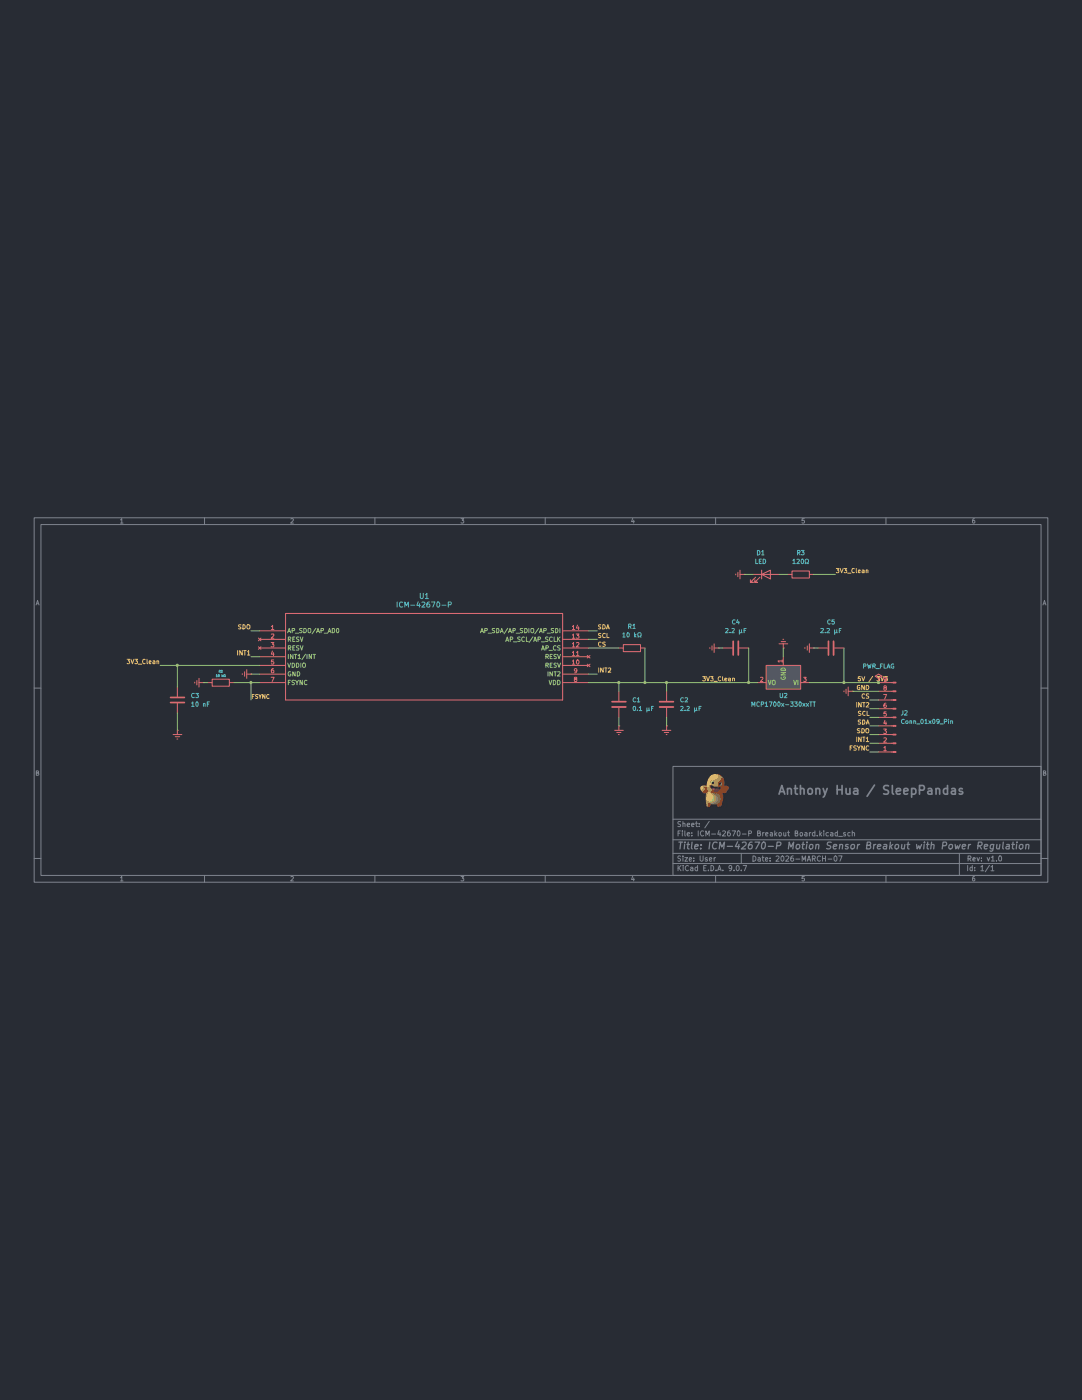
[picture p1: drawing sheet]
(kicad_sch
 (version 20250114)
 (generator "eeschema")
 (generator_version "9.0")
 (paper "User" 317.5 127)
 (title_block
  (title "ICM-42670-P Motion Sensor Breakout with Power Regulation")
  (date "2026-MARCH-07")
  (rev "v1.0")
  (company "Anthony Hua / SleepPandas"))
 (lib_symbols
  (symbol "C_1"
   (pin_numbers (hide yes))
   (pin_names
    (offset 0.254) (hide yes)) (exclude_from_sim no) (in_bom yes) (on_board yes)
   (property "Reference" "C" (at 0.635 2.54 0) (effects (font (size 1.27 1.27)) (justify left)))
   (property "Value" "C" (at 0.635 -2.54 0) (effects (font (size 1.27 1.27)) (justify left)))
   (property "Footprint" "" (at 0.9652 -3.81 0) (effects (font (size 1.27 1.27)) (hide yes)))
   (property "Datasheet" "~" (at 0 0 0) (effects (font (size 1.27 1.27)) (hide yes)))
   (property "Description" "Unpolarized capacitor" (at 0 0 0) (effects (font (size 1.27 1.27)) (hide yes)))
   (symbol "C_1_0_1"
    (polyline (pts (xy -2.032 0.762) (xy 2.032 0.762)) (stroke (width 0.508) (type default)) (fill (type none)))
    (polyline (pts (xy -2.032 -0.762) (xy 2.032 -0.762)) (stroke (width 0.508) (type default)) (fill (type none))))
   (symbol "C_1_1_1"
    (pin passive line (at 0 3.81 270) (length 2.794) (name "~" (effects (font (size 1.27 1.27)))) (number "1" (effects (font (size 1.27 1.27)))))
    (pin passive line (at 0 -3.81 90) (length 2.794) (name "~" (effects (font (size 1.27 1.27)))) (number "2" (effects (font (size 1.27 1.27))))))
   (embedded_fonts no))
  (symbol "Connector:Conn_01x09_Pin"
   (pin_names
    (offset 1.016) (hide yes)) (exclude_from_sim no) (in_bom yes) (on_board yes)
   (property "Reference" "J" (at 0 12.7 0) (effects (font (size 1.27 1.27))))
   (property "Value" "Conn_01x09_Pin" (at 0 -12.7 0) (effects (font (size 1.27 1.27))))
   (property "Footprint" "" (at 0 0 0) (effects (font (size 1.27 1.27)) (hide yes)))
   (property "Datasheet" "~" (at 0 0 0) (effects (font (size 1.27 1.27)) (hide yes)))
   (property "Description" "Generic connector, single row, 01x09, script generated" (at 0 0 0) (effects (font (size 1.27 1.27)) (hide yes)))
   (property "ki_locked" "" (at 0 0 0) (effects (font (size 1.27 1.27))))
   (symbol "Conn_01x09_Pin_1_1"
    (rectangle (start 0.8636 10.287) (end 0 10.033) (stroke (width 0.1524) (type default)) (fill (type outline)))
    (rectangle (start 0.8636 7.747) (end 0 7.493) (stroke (width 0.1524) (type default)) (fill (type outline)))
    (rectangle (start 0.8636 5.207) (end 0 4.953) (stroke (width 0.1524) (type default)) (fill (type outline)))
    (rectangle (start 0.8636 2.667) (end 0 2.413) (stroke (width 0.1524) (type default)) (fill (type outline)))
    (rectangle (start 0.8636 0.127) (end 0 -0.127) (stroke (width 0.1524) (type default)) (fill (type outline)))
    (rectangle (start 0.8636 -2.413) (end 0 -2.667) (stroke (width 0.1524) (type default)) (fill (type outline)))
    (rectangle (start 0.8636 -4.953) (end 0 -5.207) (stroke (width 0.1524) (type default)) (fill (type outline)))
    (rectangle (start 0.8636 -7.493) (end 0 -7.747) (stroke (width 0.1524) (type default)) (fill (type outline)))
    (rectangle (start 0.8636 -10.033) (end 0 -10.287) (stroke (width 0.1524) (type default)) (fill (type outline)))
    (polyline (pts (xy 1.27 10.16) (xy 0.8636 10.16)) (stroke (width 0.1524) (type default)) (fill (type none)))
    (polyline (pts (xy 1.27 7.62) (xy 0.8636 7.62)) (stroke (width 0.1524) (type default)) (fill (type none)))
    (polyline (pts (xy 1.27 5.08) (xy 0.8636 5.08)) (stroke (width 0.1524) (type default)) (fill (type none)))
    (polyline (pts (xy 1.27 2.54) (xy 0.8636 2.54)) (stroke (width 0.1524) (type default)) (fill (type none)))
    (polyline (pts (xy 1.27 0) (xy 0.8636 0)) (stroke (width 0.1524) (type default)) (fill (type none)))
    (polyline (pts (xy 1.27 -2.54) (xy 0.8636 -2.54)) (stroke (width 0.1524) (type default)) (fill (type none)))
    (polyline (pts (xy 1.27 -5.08) (xy 0.8636 -5.08)) (stroke (width 0.1524) (type default)) (fill (type none)))
    (polyline (pts (xy 1.27 -7.62) (xy 0.8636 -7.62)) (stroke (width 0.1524) (type default)) (fill (type none)))
    (polyline (pts (xy 1.27 -10.16) (xy 0.8636 -10.16)) (stroke (width 0.1524) (type default)) (fill (type none)))
    (pin passive line (at 5.08 10.16 180) (length 3.81) (name "Pin_1" (effects (font (size 1.27 1.27)))) (number "1" (effects (font (size 1.27 1.27)))))
    (pin passive line (at 5.08 7.62 180) (length 3.81) (name "Pin_2" (effects (font (size 1.27 1.27)))) (number "2" (effects (font (size 1.27 1.27)))))
    (pin passive line (at 5.08 5.08 180) (length 3.81) (name "Pin_3" (effects (font (size 1.27 1.27)))) (number "3" (effects (font (size 1.27 1.27)))))
    (pin passive line (at 5.08 2.54 180) (length 3.81) (name "Pin_4" (effects (font (size 1.27 1.27)))) (number "4" (effects (font (size 1.27 1.27)))))
    (pin passive line (at 5.08 0 180) (length 3.81) (name "Pin_5" (effects (font (size 1.27 1.27)))) (number "5" (effects (font (size 1.27 1.27)))))
    (pin passive line (at 5.08 -2.54 180) (length 3.81) (name "Pin_6" (effects (font (size 1.27 1.27)))) (number "6" (effects (font (size 1.27 1.27)))))
    (pin passive line (at 5.08 -5.08 180) (length 3.81) (name "Pin_7" (effects (font (size 1.27 1.27)))) (number "7" (effects (font (size 1.27 1.27)))))
    (pin passive line (at 5.08 -7.62 180) (length 3.81) (name "Pin_8" (effects (font (size 1.27 1.27)))) (number "8" (effects (font (size 1.27 1.27)))))
    (pin passive line (at 5.08 -10.16 180) (length 3.81) (name "Pin_9" (effects (font (size 1.27 1.27)))) (number "9" (effects (font (size 1.27 1.27))))))
   (embedded_fonts no))
  (symbol "Device:C"
   (pin_numbers (hide yes))
   (pin_names
    (offset 0.254)) (exclude_from_sim no) (in_bom yes) (on_board yes)
   (property "Reference" "C" (at 0.635 2.54 0) (effects (font (size 1.27 1.27)) (justify left)))
   (property "Value" "C" (at 0.635 -2.54 0) (effects (font (size 1.27 1.27)) (justify left)))
   (property "Footprint" "" (at 0.9652 -3.81 0) (effects (font (size 1.27 1.27)) (hide yes)))
   (property "Datasheet" "~" (at 0 0 0) (effects (font (size 1.27 1.27)) (hide yes)))
   (property "Description" "Unpolarized capacitor" (at 0 0 0) (effects (font (size 1.27 1.27)) (hide yes)))
   (symbol "C_0_1"
    (polyline (pts (xy -2.032 0.762) (xy 2.032 0.762)) (stroke (width 0.508) (type default)) (fill (type none)))
    (polyline (pts (xy -2.032 -0.762) (xy 2.032 -0.762)) (stroke (width 0.508) (type default)) (fill (type none))))
   (symbol "C_1_1"
    (pin passive line (at 0 3.81 270) (length 2.794) (name "~" (effects (font (size 1.27 1.27)))) (number "1" (effects (font (size 1.27 1.27)))))
    (pin passive line (at 0 -3.81 90) (length 2.794) (name "~" (effects (font (size 1.27 1.27)))) (number "2" (effects (font (size 1.27 1.27))))))
   (embedded_fonts no))
  (symbol "Device:LED"
   (pin_numbers (hide yes))
   (pin_names
    (offset 1.016) (hide yes)) (exclude_from_sim no) (in_bom yes) (on_board yes)
   (property "Reference" "D" (at 0 2.54 0) (effects (font (size 1.27 1.27))))
   (property "Value" "LED" (at 0 -2.54 0) (effects (font (size 1.27 1.27))))
   (property "Footprint" "" (at 0 0 0) (effects (font (size 1.27 1.27)) (hide yes)))
   (property "Datasheet" "~" (at 0 0 0) (effects (font (size 1.27 1.27)) (hide yes)))
   (property "Description" "Light emitting diode" (at 0 0 0) (effects (font (size 1.27 1.27)) (hide yes)))
   (property "Sim.Pins" "1=K 2=A" (at 0 0 0) (effects (font (size 1.27 1.27)) (hide yes)))
   (symbol "LED_0_1"
    (polyline (pts (xy -3.048 -0.762) (xy -4.572 -2.286) (xy -3.81 -2.286) (xy -4.572 -2.286) (xy -4.572 -1.524)) (stroke (width 0) (type default)) (fill (type none)))
    (polyline (pts (xy -1.778 -0.762) (xy -3.302 -2.286) (xy -2.54 -2.286) (xy -3.302 -2.286) (xy -3.302 -1.524)) (stroke (width 0) (type default)) (fill (type none)))
    (polyline (pts (xy -1.27 0) (xy 1.27 0)) (stroke (width 0) (type default)) (fill (type none)))
    (polyline (pts (xy -1.27 -1.27) (xy -1.27 1.27)) (stroke (width 0.254) (type default)) (fill (type none)))
    (polyline (pts (xy 1.27 -1.27) (xy 1.27 1.27) (xy -1.27 0) (xy 1.27 -1.27)) (stroke (width 0.254) (type default)) (fill (type none))))
   (symbol "LED_1_1"
    (pin passive line (at -3.81 0 0) (length 2.54) (name "K" (effects (font (size 1.27 1.27)))) (number "1" (effects (font (size 1.27 1.27)))))
    (pin passive line (at 3.81 0 180) (length 2.54) (name "A" (effects (font (size 1.27 1.27)))) (number "2" (effects (font (size 1.27 1.27))))))
   (embedded_fonts no))
  (symbol "Device:R"
   (pin_numbers (hide yes))
   (pin_names
    (offset 0)) (exclude_from_sim no) (in_bom yes) (on_board yes)
   (property "Reference" "R" (at 2.032 0 90) (effects (font (size 1.27 1.27))))
   (property "Value" "R" (at 0 0 90) (effects (font (size 1.27 1.27))))
   (property "Footprint" "" (at -1.778 0 90) (effects (font (size 1.27 1.27)) (hide yes)))
   (property "Datasheet" "~" (at 0 0 0) (effects (font (size 1.27 1.27)) (hide yes)))
   (property "Description" "Resistor" (at 0 0 0) (effects (font (size 1.27 1.27)) (hide yes)))
   (symbol "R_0_1"
    (rectangle (start -1.016 -2.54) (end 1.016 2.54) (stroke (width 0.254) (type default)) (fill (type none))))
   (symbol "R_1_1"
    (pin passive line (at 0 3.81 270) (length 1.27) (name "~" (effects (font (size 1.27 1.27)))) (number "1" (effects (font (size 1.27 1.27)))))
    (pin passive line (at 0 -3.81 90) (length 1.27) (name "~" (effects (font (size 1.27 1.27)))) (number "2" (effects (font (size 1.27 1.27))))))
   (embedded_fonts no))
  (symbol "ICM-42670-P:ICM-42670-P"
   (pin_names
    (offset 0.254)) (exclude_from_sim no) (in_bom yes) (on_board yes)
   (property "Reference" "U" (at 48.26 10.16 0) (effects (font (size 1.524 1.524))))
   (property "Value" "ICM-42670-P" (at 48.26 7.62 0) (effects (font (size 1.524 1.524))))
   (property "Footprint" "LGA14_2.5X3X0.76_IVS" (at 0 0 0) (effects (font (size 1.27 1.27)
    (italic yes)) (hide yes)))
   (property "Datasheet" "ICM-42670-P" (at 0 0 0) (effects (font (size 1.27 1.27)
    (italic yes)) (hide yes)))
   (property "Description" "" (at 0 0 0) (effects (font (size 1.27 1.27)) (hide yes)))
   (property "ki_locked" "" (at 0 0 0) (effects (font (size 1.27 1.27))))
   (symbol "ICM-42670-P_0_1"
    (polyline (pts (xy 7.62 5.08) (xy 7.62 -20.32)) (stroke (width 0.127) (type default)) (fill (type none)))
    (polyline (pts (xy 7.62 -20.32) (xy 88.9 -20.32)) (stroke (width 0.127) (type default)) (fill (type none)))
    (polyline (pts (xy 88.9 5.08) (xy 7.62 5.08)) (stroke (width 0.127) (type default)) (fill (type none)))
    (polyline (pts (xy 88.9 -20.32) (xy 88.9 5.08)) (stroke (width 0.127) (type default)) (fill (type none)))
    (pin bidirectional line (at 0 0 0) (length 7.62) (name "AP_SDO/AP_AD0" (effects (font (size 1.27 1.27)))) (number "1" (effects (font (size 1.27 1.27)))))
    (pin no_connect line (at 0 -2.54 0) (length 7.62) (name "RESV" (effects (font (size 1.27 1.27)))) (number "2" (effects (font (size 1.27 1.27)))))
    (pin no_connect line (at 0 -5.08 0) (length 7.62) (name "RESV" (effects (font (size 1.27 1.27)))) (number "3" (effects (font (size 1.27 1.27)))))
    (pin output line (at 0 -7.62 0) (length 7.62) (name "INT1/INT" (effects (font (size 1.27 1.27)))) (number "4" (effects (font (size 1.27 1.27)))))
    (pin power_in line (at 0 -10.16 0) (length 7.62) (name "VDDIO" (effects (font (size 1.27 1.27)))) (number "5" (effects (font (size 1.27 1.27)))))
    (pin power_out line (at 0 -12.7 0) (length 7.62) (name "GND" (effects (font (size 1.27 1.27)))) (number "6" (effects (font (size 1.27 1.27)))))
    (pin input line (at 0 -15.24 0) (length 7.62) (name "FSYNC" (effects (font (size 1.27 1.27)))) (number "7" (effects (font (size 1.27 1.27)))))
    (pin bidirectional line (at 96.52 0 180) (length 7.62) (name "AP_SDA/AP_SDIO/AP_SDI" (effects (font (size 1.27 1.27)))) (number "14" (effects (font (size 1.27 1.27)))))
    (pin bidirectional line (at 96.52 -2.54 180) (length 7.62) (name "AP_SCL/AP_SCLK" (effects (font (size 1.27 1.27)))) (number "13" (effects (font (size 1.27 1.27)))))
    (pin input line (at 96.52 -5.08 180) (length 7.62) (name "AP_CS" (effects (font (size 1.27 1.27)))) (number "12" (effects (font (size 1.27 1.27)))))
    (pin no_connect line (at 96.52 -7.62 180) (length 7.62) (name "RESV" (effects (font (size 1.27 1.27)))) (number "11" (effects (font (size 1.27 1.27)))))
    (pin no_connect line (at 96.52 -10.16 180) (length 7.62) (name "RESV" (effects (font (size 1.27 1.27)))) (number "10" (effects (font (size 1.27 1.27)))))
    (pin output line (at 96.52 -12.7 180) (length 7.62) (name "INT2" (effects (font (size 1.27 1.27)))) (number "9" (effects (font (size 1.27 1.27)))))
    (pin power_in line (at 96.52 -15.24 180) (length 7.62) (name "VDD" (effects (font (size 1.27 1.27)))) (number "8" (effects (font (size 1.27 1.27))))))
   (embedded_fonts no))
  (symbol "Regulator_Linear:MCP1700x-330xxTT"
   (pin_names
    (offset 0.254)) (exclude_from_sim no) (in_bom yes) (on_board yes)
   (property "Reference" "U" (at -3.81 3.175 0) (effects (font (size 1.27 1.27))))
   (property "Value" "MCP1700x-330xxTT" (at 0 3.175 0) (effects (font (size 1.27 1.27)) (justify left)))
   (property "Footprint" "Package_TO_SOT_SMD:SOT-23" (at 0 5.715 0) (effects (font (size 1.27 1.27)) (hide yes)))
   (property "Datasheet" "http://ww1.microchip.com/downloads/en/DeviceDoc/20001826D.pdf" (at 0 0 0) (effects (font (size 1.27 1.27)) (hide yes)))
   (property "Description" "250mA Low Quiscent Current LDO, 3.3V output, SOT-23" (at 0 0 0) (effects (font (size 1.27 1.27)) (hide yes)))
   (symbol "MCP1700x-330xxTT_0_1"
    (rectangle (start -5.08 1.905) (end 5.08 -5.08) (stroke (width 0.254) (type default)) (fill (type background))))
   (symbol "MCP1700x-330xxTT_1_1"
    (pin power_in line (at -7.62 0 0) (length 2.54) (name "VI" (effects (font (size 1.27 1.27)))) (number "3" (effects (font (size 1.27 1.27)))))
    (pin power_in line (at 0 -7.62 90) (length 2.54) (name "GND" (effects (font (size 1.27 1.27)))) (number "1" (effects (font (size 1.27 1.27)))))
    (pin power_out line (at 7.62 0 180) (length 2.54) (name "VO" (effects (font (size 1.27 1.27)))) (number "2" (effects (font (size 1.27 1.27))))))
   (embedded_fonts no))
  (symbol "power:Earth"
   (power)
   (pin_numbers (hide yes))
   (pin_names
    (offset 0) (hide yes)) (exclude_from_sim no) (in_bom yes) (on_board yes)
   (property "Reference" "#PWR" (at 0 -6.35 0) (effects (font (size 1.27 1.27)) (hide yes)))
   (property "Value" "Earth" (at 0 -3.81 0) (effects (font (size 1.27 1.27))))
   (property "Footprint" "" (at 0 0 0) (effects (font (size 1.27 1.27)) (hide yes)))
   (property "Datasheet" "~" (at 0 0 0) (effects (font (size 1.27 1.27)) (hide yes)))
   (property "Description" "Power symbol creates a global label with name \"Earth\"" (at 0 0 0) (effects (font (size 1.27 1.27)) (hide yes)))
   (symbol "Earth_0_1"
    (polyline (pts (xy -0.635 -1.905) (xy 0.635 -1.905)) (stroke (width 0) (type default)) (fill (type none)))
    (polyline (pts (xy -0.127 -2.54) (xy 0.127 -2.54)) (stroke (width 0) (type default)) (fill (type none)))
    (polyline (pts (xy 0 -1.27) (xy 0 0)) (stroke (width 0) (type default)) (fill (type none)))
    (polyline (pts (xy 1.27 -1.27) (xy -1.27 -1.27)) (stroke (width 0) (type default)) (fill (type none))))
   (symbol "Earth_1_1"
    (pin power_in line (at 0 0 270) (length 0) (name "~" (effects (font (size 1.27 1.27)))) (number "1" (effects (font (size 1.27 1.27))))))
   (embedded_fonts no))
  (symbol "power:PWR_FLAG"
   (power)
   (pin_numbers (hide yes))
   (pin_names
    (offset 0) (hide yes)) (exclude_from_sim no) (in_bom yes) (on_board yes)
   (property "Reference" "#FLG" (at 0 1.905 0) (effects (font (size 1.27 1.27)) (hide yes)))
   (property "Value" "PWR_FLAG" (at 0 3.81 0) (effects (font (size 1.27 1.27))))
   (property "Footprint" "" (at 0 0 0) (effects (font (size 1.27 1.27)) (hide yes)))
   (property "Datasheet" "~" (at 0 0 0) (effects (font (size 1.27 1.27)) (hide yes)))
   (property "Description" "Special symbol for telling ERC where power comes from" (at 0 0 0) (effects (font (size 1.27 1.27)) (hide yes)))
   (symbol "PWR_FLAG_0_0"
    (pin power_out line (at 0 0 90) (length 0) (name "~" (effects (font (size 1.27 1.27)))) (number "1" (effects (font (size 1.27 1.27))))))
   (symbol "PWR_FLAG_0_1"
    (polyline (pts (xy 0 0) (xy 0 1.27) (xy -1.016 1.905) (xy 0 2.54) (xy 1.016 1.905) (xy 0 1.27)) (stroke (width 0) (type default)) (fill (type none))))
   (embedded_fonts no)))
 (junction
  (at 257.81 58.42)
  (diameter 0)
  (color 0 0 0 0))
 (junction
  (at 181.61 58.42)
  (diameter 0)
  (color 0 0 0 0))
 (junction
  (at 195.58 58.42)
  (diameter 0)
  (color 0 0 0 0))
 (junction
  (at 189.23 58.42)
  (diameter 0)
  (color 0 0 0 0))
 (junction
  (at 247.65 58.42)
  (diameter 0)
  (color 0 0 0 0))
 (junction
  (at 73.66 58.42)
  (diameter 0)
  (color 0 0 0 0))
 (junction
  (at 52.07 53.34)
  (diameter 0)
  (color 0 0 0 0))
 (junction
  (at 219.71 58.42)
  (diameter 0)
  (color 0 0 0 0))
 (wire
  (pts (xy 52.07 53.34) (xy 52.07 59.69))
  (stroke (width 0) (type default)))
 (wire
  (pts (xy 172.72 43.18) (xy 175.26 43.18))
  (stroke (width 0) (type default)))
 (wire
  (pts (xy 73.66 43.18) (xy 76.2 43.18))
  (stroke (width 0) (type default)))
 (wire
  (pts (xy 172.72 58.42) (xy 181.61 58.42))
  (stroke (width 0) (type default)))
 (wire
  (pts (xy 195.58 58.42) (xy 195.58 60.96))
  (stroke (width 0) (type default)))
 (wire
  (pts (xy 255.27 76.2) (xy 257.81 76.2))
  (stroke (width 0) (type default)))
 (wire
  (pts (xy 229.87 50.8) (xy 229.87 48.26))
  (stroke (width 0) (type default)))
 (wire
  (pts (xy 219.71 48.26) (xy 219.71 58.42))
  (stroke (width 0) (type default)))
 (wire
  (pts (xy 73.66 55.88) (xy 76.2 55.88))
  (stroke (width 0) (type default)))
 (wire
  (pts (xy 46.99 53.34) (xy 52.07 53.34))
  (stroke (width 0) (type default)))
 (wire
  (pts (xy 59.69 58.42) (xy 60.96 58.42))
  (stroke (width 0) (type default)))
 (wire
  (pts (xy 172.72 55.88) (xy 175.26 55.88))
  (stroke (width 0) (type default)))
 (wire
  (pts (xy 172.72 48.26) (xy 181.61 48.26))
  (stroke (width 0) (type default)))
 (wire
  (pts (xy 255.27 71.12) (xy 257.81 71.12))
  (stroke (width 0) (type default)))
 (wire
  (pts (xy 255.27 63.5) (xy 257.81 63.5))
  (stroke (width 0) (type default)))
 (wire
  (pts (xy 250.19 60.96) (xy 257.81 60.96))
  (stroke (width 0) (type default)))
 (wire
  (pts (xy 228.6 26.67) (xy 231.14 26.67))
  (stroke (width 0) (type default)))
 (wire
  (pts (xy 237.49 58.42) (xy 247.65 58.42))
  (stroke (width 0) (type default)))
 (wire
  (pts (xy 255.27 78.74) (xy 257.81 78.74))
  (stroke (width 0) (type default)))
 (wire
  (pts (xy 238.76 48.26) (xy 240.03 48.26))
  (stroke (width 0) (type default)))
 (wire
  (pts (xy 255.27 73.66) (xy 257.81 73.66))
  (stroke (width 0) (type default)))
 (wire
  (pts (xy 73.66 50.8) (xy 76.2 50.8))
  (stroke (width 0) (type default)))
 (wire
  (pts (xy 247.65 48.26) (xy 247.65 58.42))
  (stroke (width 0) (type default)))
 (wire
  (pts (xy 195.58 58.42) (xy 219.71 58.42))
  (stroke (width 0) (type default)))
 (wire
  (pts (xy 52.07 67.31) (xy 52.07 72.39))
  (stroke (width 0) (type default)))
 (wire
  (pts (xy 255.27 68.58) (xy 257.81 68.58))
  (stroke (width 0) (type default)))
 (wire
  (pts (xy 247.65 58.42) (xy 257.81 58.42))
  (stroke (width 0) (type default)))
 (wire
  (pts (xy 219.71 58.42) (xy 222.25 58.42))
  (stroke (width 0) (type default)))
 (wire
  (pts (xy 73.66 58.42) (xy 76.2 58.42))
  (stroke (width 0) (type default)))
 (wire
  (pts (xy 181.61 58.42) (xy 189.23 58.42))
  (stroke (width 0) (type default)))
 (wire
  (pts (xy 210.82 48.26) (xy 212.09 48.26))
  (stroke (width 0) (type default)))
 (wire
  (pts (xy 172.72 45.72) (xy 175.26 45.72))
  (stroke (width 0) (type default)))
 (wire
  (pts (xy 195.58 68.58) (xy 195.58 71.12))
  (stroke (width 0) (type default)))
 (wire
  (pts (xy 73.66 63.5) (xy 73.66 58.42))
  (stroke (width 0) (type default)))
 (wire
  (pts (xy 189.23 48.26) (xy 189.23 58.42))
  (stroke (width 0) (type default)))
 (wire
  (pts (xy 181.61 68.58) (xy 181.61 71.12))
  (stroke (width 0) (type default)))
 (wire
  (pts (xy 218.44 26.67) (xy 220.98 26.67))
  (stroke (width 0) (type default)))
 (wire
  (pts (xy 238.76 26.67) (xy 245.11 26.67))
  (stroke (width 0) (type default)))
 (wire
  (pts (xy 189.23 58.42) (xy 195.58 58.42))
  (stroke (width 0) (type default)))
 (wire
  (pts (xy 181.61 58.42) (xy 181.61 60.96))
  (stroke (width 0) (type default)))
 (wire
  (pts (xy 255.27 66.04) (xy 257.81 66.04))
  (stroke (width 0) (type default)))
 (wire
  (pts (xy 52.07 53.34) (xy 76.2 53.34))
  (stroke (width 0) (type default)))
 (wire
  (pts (xy 68.58 58.42) (xy 73.66 58.42))
  (stroke (width 0) (type default)))
 (image
  (at 209.55 90.17)
  (scale 0.182112)
  (data))
 (label "FSYNC"
  (at 73.66 63.5 0)
  (effects (font (size 1.143 1.143)) (justify left bottom)))
 (label "CS"
  (at 255.27 63.5 180)
  (effects (font (size 1.27 1.27)) (justify right bottom)))
 (label "5V {slash} 3V3"
  (at 251.46 58.42 0)
  (effects (font (size 1.27 1.27)) (justify left bottom)))
 (label "SCL"
  (at 175.26 45.72 0)
  (effects (font (size 1.27 1.27)) (justify left bottom)))
 (label "CS"
  (at 175.26 48.26 0)
  (effects (font (size 1.27 1.27)) (justify left bottom)))
 (label "3V3_Clean"
  (at 245.11 26.67 0)
  (effects (font (size 1.27 1.27)) (justify left bottom)))
 (label "INT2"
  (at 255.27 66.04 180)
  (effects (font (size 1.27 1.27)) (justify right bottom)))
 (label "SDO"
  (at 255.27 73.66 180)
  (effects (font (size 1.27 1.27)) (justify right bottom)))
 (label "SDA"
  (at 255.27 71.12 180)
  (effects (font (size 1.27 1.27)) (justify right bottom)))
 (label "SDO"
  (at 73.66 43.18 180)
  (effects (font (size 1.27 1.27)) (justify right bottom)))
 (label "SCL"
  (at 255.27 68.58 180)
  (effects (font (size 1.27 1.27)) (justify right bottom)))
 (label "FSYNC"
  (at 255.27 78.74 180)
  (effects (font (size 1.27 1.27)) (justify right bottom)))
 (label "3V3_Clean"
  (at 46.99 53.34 180)
  (effects (font (size 1.27 1.27)) (justify right bottom)))
 (label "INT2"
  (at 175.26 55.88 0)
  (effects (font (size 1.27 1.27)) (justify left bottom)))
 (label "INT1"
  (at 73.66 50.8 180)
  (effects (font (size 1.27 1.27)) (justify right bottom)))
 (label "INT1"
  (at 255.27 76.2 180)
  (effects (font (size 1.27 1.27)) (justify right bottom)))
 (label "GND"
  (at 255.27 60.96 180)
  (effects (font (size 1.27 1.27)) (justify right bottom)))
 (label "SDA"
  (at 175.26 43.18 0)
  (effects (font (size 1.27 1.27)) (justify left bottom)))
 (label "3V3_Clean"
  (at 215.9 58.42 180)
  (effects (font (size 1.27 1.27)) (justify right bottom)))
 (symbol
  (lib_id "Connector:Conn_01x09_Pin")
  (at 262.89 68.58 180)
  (unit 1)
  (exclude_from_sim no)
  (in_bom yes)
  (on_board yes)
  (dnp no)
  (fields_autoplaced yes)
  (property "Reference" "J2" (at 264.16 67.3099 0) (effects (font (size 1.27 1.27)) (justify right)))
  (property "Value" "Conn_01x09_Pin" (at 264.16 69.8499 0) (effects (font (size 1.27 1.27)) (justify right)))
  (property "Footprint" "Connector_PinHeader_2.54mm:PinHeader_1x09_P2.54mm_Vertical" (at 262.89 68.58 0) (effects (font (size 1.27 1.27)) (hide yes)))
  (property "Datasheet" "~" (at 262.89 68.58 0) (effects (font (size 1.27 1.27)) (hide yes)))
  (property "Description" "Generic connector, single row, 01x09, script generated" (at 262.89 68.58 0) (effects (font (size 1.27 1.27)) (hide yes)))
  (pin "3")
  (pin "6")
  (pin "5")
  (pin "7")
  (pin "9")
  (pin "4")
  (pin "1")
  (pin "8")
  (pin "2"))
 (symbol
  (lib_id "Device:LED")
  (at 224.79 26.67 0)
  (unit 1)
  (exclude_from_sim no)
  (in_bom yes)
  (on_board yes)
  (dnp no)
  (fields_autoplaced yes)
  (property "Reference" "D1" (at 223.2025 20.32 0) (effects (font (size 1.27 1.27))))
  (property "Value" "LED" (at 223.2025 22.86 0) (effects (font (size 1.27 1.27))))
  (property "Footprint" "LED_SMD:LED_0603_1608Metric" (at 224.79 26.67 0) (effects (font (size 1.27 1.27)) (hide yes)))
  (property "Datasheet" "~" (at 224.79 26.67 0) (effects (font (size 1.27 1.27)) (hide yes)))
  (property "Description" "Light emitting diode" (at 224.79 26.67 0) (effects (font (size 1.27 1.27)) (hide yes)))
  (property "Sim.Pins" "1=K 2=A" (at 224.79 26.67 0) (effects (font (size 1.27 1.27)) (hide yes)))
  (property "JLCPCB Part #" "C2290" (at 224.79 26.67 0) (effects (font (size 1.27 1.27)) (hide yes)))
  (pin "1")
  (pin "2"))
 (symbol
  (lib_id "power:Earth")
  (at 238.76 48.26 270)
  (unit 1)
  (exclude_from_sim no)
  (in_bom yes)
  (on_board yes)
  (dnp no)
  (fields_autoplaced yes)
  (property "Reference" "#PWR06" (at 232.41 48.26 0) (effects (font (size 1.27 1.27)) (hide yes)))
  (property "Value" "GND" (at 233.68 48.26 0) (effects (font (size 1.27 1.27)) (hide yes)))
  (property "Footprint" "" (at 238.76 48.26 0) (effects (font (size 1.27 1.27)) (hide yes)))
  (property "Datasheet" "~" (at 238.76 48.26 0) (effects (font (size 1.27 1.27)) (hide yes)))
  (property "Description" "Power symbol creates a global label with name \"Earth\"" (at 238.76 48.26 0) (effects (font (size 1.27 1.27)) (hide yes)))
  (pin "1"))
 (symbol
  (lib_id "power:Earth")
  (at 229.87 48.26 180)
  (unit 1)
  (exclude_from_sim no)
  (in_bom yes)
  (on_board yes)
  (dnp no)
  (fields_autoplaced yes)
  (property "Reference" "#PWR02" (at 229.87 41.91 0) (effects (font (size 1.27 1.27)) (hide yes)))
  (property "Value" "GND" (at 229.8701 44.45 90) (effects (font (size 1.27 1.27)) (justify right) (hide yes)))
  (property "Footprint" "" (at 229.87 48.26 0) (effects (font (size 1.27 1.27)) (hide yes)))
  (property "Datasheet" "~" (at 229.87 48.26 0) (effects (font (size 1.27 1.27)) (hide yes)))
  (property "Description" "Power symbol creates a global label with name \"Earth\"" (at 229.87 48.26 0) (effects (font (size 1.27 1.27)) (hide yes)))
  (pin "1"))
 (symbol
  (lib_id "Device:R")
  (at 185.42 48.26 90)
  (unit 1)
  (exclude_from_sim no)
  (in_bom yes)
  (on_board yes)
  (dnp no)
  (fields_autoplaced yes)
  (property "Reference" "R1" (at 185.42 41.91 90) (effects (font (size 1.27 1.27))))
  (property "Value" "10 kΩ" (at 185.42 44.45 90) (effects (font (size 1.27 1.27))))
  (property "Footprint" "Resistor_SMD:R_0402_1005Metric" (at 185.42 50.038 90) (effects (font (size 1.27 1.27)) (hide yes)))
  (property "Datasheet" "~" (at 185.42 48.26 0) (effects (font (size 1.27 1.27)) (hide yes)))
  (property "Description" "Resistor" (at 185.42 48.26 0) (effects (font (size 1.27 1.27)) (hide yes)))
  (property "Specification" "±1% 0.0625 W (1/16 W)" (at 185.42 48.26 90) (effects (font (size 1.27 1.27)) (hide yes)))
  (property "JLCPCB Part #" "C328298" (at 185.42 48.26 90) (effects (font (size 1.27 1.27)) (hide yes)))
  (pin "2")
  (pin "1"))
 (symbol
  (lib_id "power:Earth")
  (at 73.66 55.88 270)
  (unit 1)
  (exclude_from_sim no)
  (in_bom yes)
  (on_board yes)
  (dnp no)
  (fields_autoplaced yes)
  (property "Reference" "#PWR04" (at 67.31 55.88 0) (effects (font (size 1.27 1.27)) (hide yes)))
  (property "Value" "GND" (at 69.85 55.8799 90) (effects (font (size 1.27 1.27)) (justify right) (hide yes)))
  (property "Footprint" "" (at 73.66 55.88 0) (effects (font (size 1.27 1.27)) (hide yes)))
  (property "Datasheet" "~" (at 73.66 55.88 0) (effects (font (size 1.27 1.27)) (hide yes)))
  (property "Description" "Power symbol creates a global label with name \"Earth\"" (at 73.66 55.88 0) (effects (font (size 1.27 1.27)) (hide yes)))
  (pin "1"))
 (symbol
  (lib_id "power:Earth")
  (at 181.61 71.12 0)
  (unit 1)
  (exclude_from_sim no)
  (in_bom yes)
  (on_board yes)
  (dnp no)
  (fields_autoplaced yes)
  (property "Reference" "#PWR012" (at 181.61 77.47 0) (effects (font (size 1.27 1.27)) (hide yes)))
  (property "Value" "GND" (at 181.61 76.2 0) (effects (font (size 1.27 1.27)) (hide yes)))
  (property "Footprint" "" (at 181.61 71.12 0) (effects (font (size 1.27 1.27)) (hide yes)))
  (property "Datasheet" "~" (at 181.61 71.12 0) (effects (font (size 1.27 1.27)) (hide yes)))
  (property "Description" "Power symbol creates a global label with name \"Earth\"" (at 181.61 71.12 0) (effects (font (size 1.27 1.27)) (hide yes)))
  (pin "1"))
 (symbol
  (lib_id "power:Earth")
  (at 52.07 72.39 0)
  (unit 1)
  (exclude_from_sim no)
  (in_bom yes)
  (on_board yes)
  (dnp no)
  (fields_autoplaced yes)
  (property "Reference" "#PWR018" (at 52.07 78.74 0) (effects (font (size 1.27 1.27)) (hide yes)))
  (property "Value" "GND" (at 52.07 77.47 0) (effects (font (size 1.27 1.27)) (hide yes)))
  (property "Footprint" "" (at 52.07 72.39 0) (effects (font (size 1.27 1.27)) (hide yes)))
  (property "Datasheet" "~" (at 52.07 72.39 0) (effects (font (size 1.27 1.27)) (hide yes)))
  (property "Description" "Power symbol creates a global label with name \"Earth\"" (at 52.07 72.39 0) (effects (font (size 1.27 1.27)) (hide yes)))
  (pin "1"))
 (symbol
  (lib_id "power:Earth")
  (at 210.82 48.26 270)
  (unit 1)
  (exclude_from_sim no)
  (in_bom yes)
  (on_board yes)
  (dnp no)
  (fields_autoplaced yes)
  (property "Reference" "#PWR01" (at 204.47 48.26 0) (effects (font (size 1.27 1.27)) (hide yes)))
  (property "Value" "GND" (at 205.74 48.26 0) (effects (font (size 1.27 1.27)) (hide yes)))
  (property "Footprint" "" (at 210.82 48.26 0) (effects (font (size 1.27 1.27)) (hide yes)))
  (property "Datasheet" "~" (at 210.82 48.26 0) (effects (font (size 1.27 1.27)) (hide yes)))
  (property "Description" "Power symbol creates a global label with name \"Earth\"" (at 210.82 48.26 0) (effects (font (size 1.27 1.27)) (hide yes)))
  (pin "1"))
 (symbol
  (lib_id "power:Earth")
  (at 218.44 26.67 270)
  (unit 1)
  (exclude_from_sim no)
  (in_bom yes)
  (on_board yes)
  (dnp no)
  (fields_autoplaced yes)
  (property "Reference" "#PWR07" (at 212.09 26.67 0) (effects (font (size 1.27 1.27)) (hide yes)))
  (property "Value" "GND" (at 214.63 26.6699 90) (effects (font (size 1.27 1.27)) (justify right) (hide yes)))
  (property "Footprint" "" (at 218.44 26.67 0) (effects (font (size 1.27 1.27)) (hide yes)))
  (property "Datasheet" "~" (at 218.44 26.67 0) (effects (font (size 1.27 1.27)) (hide yes)))
  (property "Description" "Power symbol creates a global label with name \"Earth\"" (at 218.44 26.67 0) (effects (font (size 1.27 1.27)) (hide yes)))
  (pin "1"))
 (symbol
  (lib_id "power:Earth")
  (at 59.69 58.42 270)
  (unit 1)
  (exclude_from_sim no)
  (in_bom yes)
  (on_board yes)
  (dnp no)
  (fields_autoplaced yes)
  (property "Reference" "#PWR05" (at 53.34 58.42 0) (effects (font (size 1.27 1.27)) (hide yes)))
  (property "Value" "GND" (at 55.88 58.4199 90) (effects (font (size 1.27 1.27)) (justify right) (hide yes)))
  (property "Footprint" "" (at 59.69 58.42 0) (effects (font (size 1.27 1.27)) (hide yes)))
  (property "Datasheet" "~" (at 59.69 58.42 0) (effects (font (size 1.27 1.27)) (hide yes)))
  (property "Description" "Power symbol creates a global label with name \"Earth\"" (at 59.69 58.42 0) (effects (font (size 1.27 1.27)) (hide yes)))
  (pin "1"))
 (symbol
  (lib_id "Device:C")
  (at 215.9 48.26 90)
  (unit 1)
  (exclude_from_sim no)
  (in_bom yes)
  (on_board yes)
  (dnp no)
  (fields_autoplaced yes)
  (property "Reference" "C4" (at 215.9 40.64 90) (effects (font (size 1.27 1.27))))
  (property "Value" "2.2 µF" (at 215.9 43.18 90) (effects (font (size 1.27 1.27))))
  (property "Footprint" "Capacitor_SMD:C_0402_1005Metric" (at 219.71 47.2948 0) (effects (font (size 1.27 1.27)) (hide yes)))
  (property "Datasheet" "~" (at 215.9 48.26 0) (effects (font (size 1.27 1.27)) (hide yes)))
  (property "Description" "Unpolarized capacitor" (at 215.9 48.26 0) (effects (font (size 1.27 1.27)) (hide yes)))
  (property "Specification" "X7R, 2.2 µF ±10% 6.3V" (at 215.9 48.26 0) (effects (font (size 1.27 1.27)) (hide yes)))
  (property "JLCPCB Part #" "C12530" (at 215.9 48.26 90) (effects (font (size 1.27 1.27)) (hide yes)))
  (pin "1")
  (pin "2"))
 (symbol
  (lib_id "power:Earth")
  (at 250.19 60.96 270)
  (unit 1)
  (exclude_from_sim no)
  (in_bom yes)
  (on_board yes)
  (dnp no)
  (fields_autoplaced yes)
  (property "Reference" "#PWR03" (at 243.84 60.96 0) (effects (font (size 1.27 1.27)) (hide yes)))
  (property "Value" "GND" (at 246.38 60.9599 90) (effects (font (size 1.27 1.27)) (justify right) (hide yes)))
  (property "Footprint" "" (at 250.19 60.96 0) (effects (font (size 1.27 1.27)) (hide yes)))
  (property "Datasheet" "~" (at 250.19 60.96 0) (effects (font (size 1.27 1.27)) (hide yes)))
  (property "Description" "Power symbol creates a global label with name \"Earth\"" (at 250.19 60.96 0) (effects (font (size 1.27 1.27)) (hide yes)))
  (pin "1"))
 (symbol
  (lib_id "Regulator_Linear:MCP1700x-330xxTT")
  (at 229.87 58.42 180)
  (unit 1)
  (exclude_from_sim no)
  (in_bom yes)
  (on_board yes)
  (dnp no)
  (fields_autoplaced yes)
  (property "Reference" "U2" (at 229.87 62.23 0) (effects (font (size 1.27 1.27))))
  (property "Value" "MCP1700x-330xxTT" (at 229.87 64.77 0) (effects (font (size 1.27 1.27))))
  (property "Footprint" "Package_TO_SOT_SMD:SOT-23" (at 229.87 64.135 0) (effects (font (size 1.27 1.27)) (hide yes)))
  (property "Datasheet" "http://ww1.microchip.com/downloads/en/DeviceDoc/20001826D.pdf" (at 229.87 58.42 0) (effects (font (size 1.27 1.27)) (hide yes)))
  (property "Description" "250mA Low Quiscent Current LDO, 3.3V output, SOT-23" (at 229.87 58.42 0) (effects (font (size 1.27 1.27)) (hide yes)))
  (property "JLCPCB Part #" "C39051" (at 229.87 58.42 0) (effects (font (size 1.27 1.27)) (hide yes)))
  (pin "1")
  (pin "3")
  (pin "2"))
 (symbol
  (lib_id "power:Earth")
  (at 195.58 71.12 0)
  (unit 1)
  (exclude_from_sim no)
  (in_bom yes)
  (on_board yes)
  (dnp no)
  (fields_autoplaced yes)
  (property "Reference" "#PWR011" (at 195.58 77.47 0) (effects (font (size 1.27 1.27)) (hide yes)))
  (property "Value" "GND" (at 195.58 76.2 0) (effects (font (size 1.27 1.27)) (hide yes)))
  (property "Footprint" "" (at 195.58 71.12 0) (effects (font (size 1.27 1.27)) (hide yes)))
  (property "Datasheet" "~" (at 195.58 71.12 0) (effects (font (size 1.27 1.27)) (hide yes)))
  (property "Description" "Power symbol creates a global label with name \"Earth\"" (at 195.58 71.12 0) (effects (font (size 1.27 1.27)) (hide yes)))
  (pin "1"))
 (symbol
  (lib_id "ICM-42670-P:ICM-42670-P")
  (at 76.2 43.18 0)
  (unit 1)
  (exclude_from_sim no)
  (in_bom yes)
  (on_board yes)
  (dnp no)
  (fields_autoplaced yes)
  (property "Reference" "U1" (at 124.46 33.02 0) (effects (font (size 1.524 1.524))))
  (property "Value" "ICM-42670-P" (at 124.46 35.56 0) (effects (font (size 1.524 1.524))))
  (property "Footprint" "ICM-42670-P:LGA14_2.5X3X0.76_IVS" (at 76.2 43.18 0) (effects (font (size 1.27 1.27)
    (italic yes)) (hide yes)))
  (property "Datasheet" "ICM-42670-P" (at 76.2 43.18 0) (effects (font (size 1.27 1.27)
    (italic yes)) (hide yes)))
  (property "Description" "" (at 76.2 43.18 0) (effects (font (size 1.27 1.27)) (hide yes)))
  (property "JLCPCB Part #" "C3288646" (at 76.2 43.18 0) (effects (font (size 1.27 1.27)) (hide yes)))
  (pin "1")
  (pin "7")
  (pin "5")
  (pin "4")
  (pin "12")
  (pin "11")
  (pin "9")
  (pin "13")
  (pin "10")
  (pin "8")
  (pin "3")
  (pin "6")
  (pin "14")
  (pin "2"))
 (symbol
  (lib_id "Device:R")
  (at 64.77 58.42 90)
  (unit 1)
  (exclude_from_sim no)
  (in_bom yes)
  (on_board yes)
  (dnp no)
  (property "Reference" "R2" (at 64.77 55.118 90) (effects (font (size 0.635 0.635))))
  (property "Value" "10 kΩ" (at 64.77 56.388 90) (effects (font (size 0.635 0.635))))
  (property "Footprint" "Resistor_SMD:R_0402_1005Metric" (at 64.77 60.198 90) (effects (font (size 1.27 1.27)) (hide yes)))
  (property "Datasheet" "~" (at 64.77 58.42 0) (effects (font (size 1.27 1.27)) (hide yes)))
  (property "Description" "Resistor" (at 64.77 58.42 0) (effects (font (size 1.27 1.27)) (hide yes)))
  (property "Specification" "±1% 0.0625 W (1/16 W)" (at 64.77 58.42 90) (effects (font (size 1.27 1.27)) (hide yes)))
  (property "JLCPCB Part #" "C328298" (at 64.77 58.42 90) (effects (font (size 1.27 1.27)) (hide yes)))
  (pin "2")
  (pin "1"))
 (symbol
  (lib_id "Device:C")
  (at 52.07 63.5 0)
  (unit 1)
  (exclude_from_sim no)
  (in_bom yes)
  (on_board yes)
  (dnp no)
  (fields_autoplaced yes)
  (property "Reference" "C3" (at 55.88 62.2299 0) (effects (font (size 1.27 1.27)) (justify left)))
  (property "Value" "10 nF" (at 55.88 64.7699 0) (effects (font (size 1.27 1.27)) (justify left)))
  (property "Footprint" "Capacitor_SMD:C_0402_1005Metric" (at 53.0352 67.31 0) (effects (font (size 1.27 1.27)) (hide yes)))
  (property "Datasheet" "~" (at 52.07 63.5 0) (effects (font (size 1.27 1.27)) (hide yes)))
  (property "Description" "Unpolarized capacitor" (at 52.07 63.5 0) (effects (font (size 1.27 1.27)) (hide yes)))
  (property "JLCPCB Part #" "C15195" (at 52.07 63.5 0) (effects (font (size 1.27 1.27)) (hide yes)))
  (property "Specification" "X7R, 2.2 µF ±10% 6.3V" (at 52.07 63.5 0) (effects (font (size 1.27 1.27)) (hide yes)))
  (pin "1")
  (pin "2"))
 (symbol
  (lib_name "C_1")
  (lib_id "Device:C")
  (at 243.84 48.26 90)
  (unit 1)
  (exclude_from_sim no)
  (in_bom yes)
  (on_board yes)
  (dnp no)
  (fields_autoplaced yes)
  (property "Reference" "C5" (at 243.84 40.64 90) (effects (font (size 1.27 1.27))))
  (property "Value" "2.2 µF" (at 243.84 43.18 90) (effects (font (size 1.27 1.27))))
  (property "Footprint" "Capacitor_SMD:C_0402_1005Metric" (at 247.65 47.2948 0) (effects (font (size 1.27 1.27)) (hide yes)))
  (property "Datasheet" "~" (at 243.84 48.26 0) (effects (font (size 1.27 1.27)) (hide yes)))
  (property "Description" "Unpolarized capacitor" (at 243.84 48.26 0) (effects (font (size 1.27 1.27)) (hide yes)))
  (property "Specification" "X7R, 2.2 µF ±10% 6.3V" (at 243.84 48.26 0) (effects (font (size 1.27 1.27)) (hide yes)))
  (property "JLCPCB Part #" "C12530" (at 243.84 48.26 90) (effects (font (size 1.27 1.27)) (hide yes)))
  (pin "1")
  (pin "2"))
 (symbol
  (lib_id "Device:C")
  (at 181.61 64.77 0)
  (unit 1)
  (exclude_from_sim no)
  (in_bom yes)
  (on_board yes)
  (dnp no)
  (property "Reference" "C1" (at 185.42 63.4999 0) (effects (font (size 1.27 1.27)) (justify left)))
  (property "Value" "0.1 µF" (at 185.42 66.0399 0) (effects (font (size 1.27 1.27)) (justify left)))
  (property "Footprint" "Capacitor_SMD:C_0402_1005Metric" (at 182.5752 68.58 0) (effects (font (size 1.27 1.27)) (hide yes)))
  (property "Datasheet" "~" (at 181.61 64.77 0) (effects (font (size 1.27 1.27)) (hide yes)))
  (property "Description" "Unpolarized capacitor" (at 181.61 64.77 0) (effects (font (size 1.27 1.27)) (hide yes)))
  (property "Specification" "X7R, 0.1 µF ±10% 6.3V" (at 181.61 64.77 0) (effects (font (size 1.27 1.27)) (hide yes)))
  (property "JLCPCB Part #" "C1525" (at 181.61 64.77 0) (effects (font (size 1.27 1.27)) (hide yes)))
  (pin "1")
  (pin "2"))
 (symbol
  (lib_id "power:PWR_FLAG")
  (at 257.81 58.42 0)
  (unit 1)
  (exclude_from_sim no)
  (in_bom yes)
  (on_board yes)
  (dnp no)
  (property "Reference" "#FLG01" (at 257.81 56.515 0) (effects (font (size 1.27 1.27)) (hide yes)))
  (property "Value" "PWR_FLAG" (at 257.81 53.594 0) (effects (font (size 1.27 1.27))))
  (property "Footprint" "" (at 257.81 58.42 0) (effects (font (size 1.27 1.27)) (hide yes)))
  (property "Datasheet" "~" (at 257.81 58.42 0) (effects (font (size 1.27 1.27)) (hide yes)))
  (property "Description" "Special symbol for telling ERC where power comes from" (at 257.81 58.42 0) (effects (font (size 1.27 1.27)) (hide yes)))
  (pin "1"))
 (symbol
  (lib_id "Device:R")
  (at 234.95 26.67 90)
  (unit 1)
  (exclude_from_sim no)
  (in_bom yes)
  (on_board yes)
  (dnp no)
  (fields_autoplaced yes)
  (property "Reference" "R3" (at 234.95 20.32 90) (effects (font (size 1.27 1.27))))
  (property "Value" "120Ω" (at 234.95 22.86 90) (effects (font (size 1.27 1.27))))
  (property "Footprint" "Resistor_SMD:R_0402_1005Metric" (at 234.95 28.448 90) (effects (font (size 1.27 1.27)) (hide yes)))
  (property "Datasheet" "~" (at 234.95 26.67 0) (effects (font (size 1.27 1.27)) (hide yes)))
  (property "Description" "±1% 0.0625 W (1/16 W)" (at 234.95 26.67 0) (effects (font (size 1.27 1.27)) (hide yes)))
  (property "JLCPCB Part #" "C352482" (at 234.95 26.67 90) (effects (font (size 1.27 1.27)) (hide yes)))
  (property "Specification" "±1% 0.0625 W (1/16 W)" (at 234.95 26.67 90) (effects (font (size 1.27 1.27)) (hide yes)))
  (pin "1")
  (pin "2"))
 (symbol
  (lib_id "Device:C")
  (at 195.58 64.77 0)
  (unit 1)
  (exclude_from_sim no)
  (in_bom yes)
  (on_board yes)
  (dnp no)
  (fields_autoplaced yes)
  (property "Reference" "C2" (at 199.39 63.4999 0) (effects (font (size 1.27 1.27)) (justify left)))
  (property "Value" "2.2 µF" (at 199.39 66.0399 0) (effects (font (size 1.27 1.27)) (justify left)))
  (property "Footprint" "Capacitor_SMD:C_0402_1005Metric" (at 196.5452 68.58 0) (effects (font (size 1.27 1.27)) (hide yes)))
  (property "Datasheet" "~" (at 195.58 64.77 0) (effects (font (size 1.27 1.27)) (hide yes)))
  (property "Description" "Unpolarized capacitor" (at 195.58 64.77 0) (effects (font (size 1.27 1.27)) (hide yes)))
  (property "Specification" "X7R, 2.2 µF ±10% 6.3V" (at 195.58 64.77 0) (effects (font (size 1.27 1.27)) (hide yes)))
  (property "JLCPCB Part #" "C12530" (at 195.58 64.77 0) (effects (font (size 1.27 1.27)) (hide yes)))
  (pin "1")
  (pin "2"))
 (sheet_instances
  (path ""
   (page "1")))
 (embedded_fonts no)
 (embedded_files
  (file (name "Draw.kicad_wks") (type worksheet)
   (data |KLUv/WAECj0VAFbeXyDwWDfQsSwzzQ+NxFWaF2Yhlyyb60htn+WZmgWewXn7VFYATwBaAJ9nEf9j
    b8QP+tgsZ1/7yZ3YeY+Hhjov2aAHrcmvDQ31mu0pO/qTfwEACAhG0vtIXgyrY1nQO+FodcbfZb/+
    MSzmnBiVtC+2o+ylAiAgGIlMHbD7rKgQnufJiRUAf7FndqU9wqM1rf6Tv/dVYpW2rKhT/q79zkfP
    2W/G34ctW1qiD4dee/j220Hf4CXh3LXVf10U8UebNngdgbWcsz93P7KsdrG7H9+JGXs6+9hdMNol
    u3jKZsAQe42g20bDlByzWFgtmReiGXJWLFsGo206j8yxSVSEetWWczKuRCsWK43LHh1Nk8lsKkI3
    /LtHzhmV/a9/jfLYH5FClfbMULS2DAGBgSZoZWAUQ1AGNhNUYnRyFY2Cut0oYgeiXlRKeSlo14uh
    4FSyC8XiUES47MJpWiSzWGAXgpJVtMkGsZDPht3bVlxyahNu48K3HJ10grbfHZQZHFYDcLM6gIKg
    8USGmJkSUZgkKXSARKTmqBvcLGt61Ov0GmMtRspN6ePryEhYdd4Zdt3vqhHCMWA+Vx2YBFRFjQ10
    v7/yB/HrlrTSW8DzSTIPOJrFk+BJ19kyUKQVZo7tyclTk53NC8lJt2Oa4/JPE/OpDO4plFCTWdpW
    DPc5ILzpriyJD7CvDGfUQECbOeXLBMFKWFQQYILlaTRUu5RqmCwbpw7iC/qfTIxJCzlohs/TEzUM
    aMjpH31l2dzksKfcoq659NJWGwqEdOe0JwoUvHEWH/zmmPdoK2BncUu03EXv/TJsXoNLryAQxOrJ
    KQFNTR5hDBDkWYfoUzII9kKCyauBA0PHrh4tc7bkSULLcrK2IcRN/Ia9S68mNU3TxvpvLA9Rd5nr
    QzoGqwo=|)
   (checksum "EA453518717EB0DF5586ED4C77A0ADB3"))))
